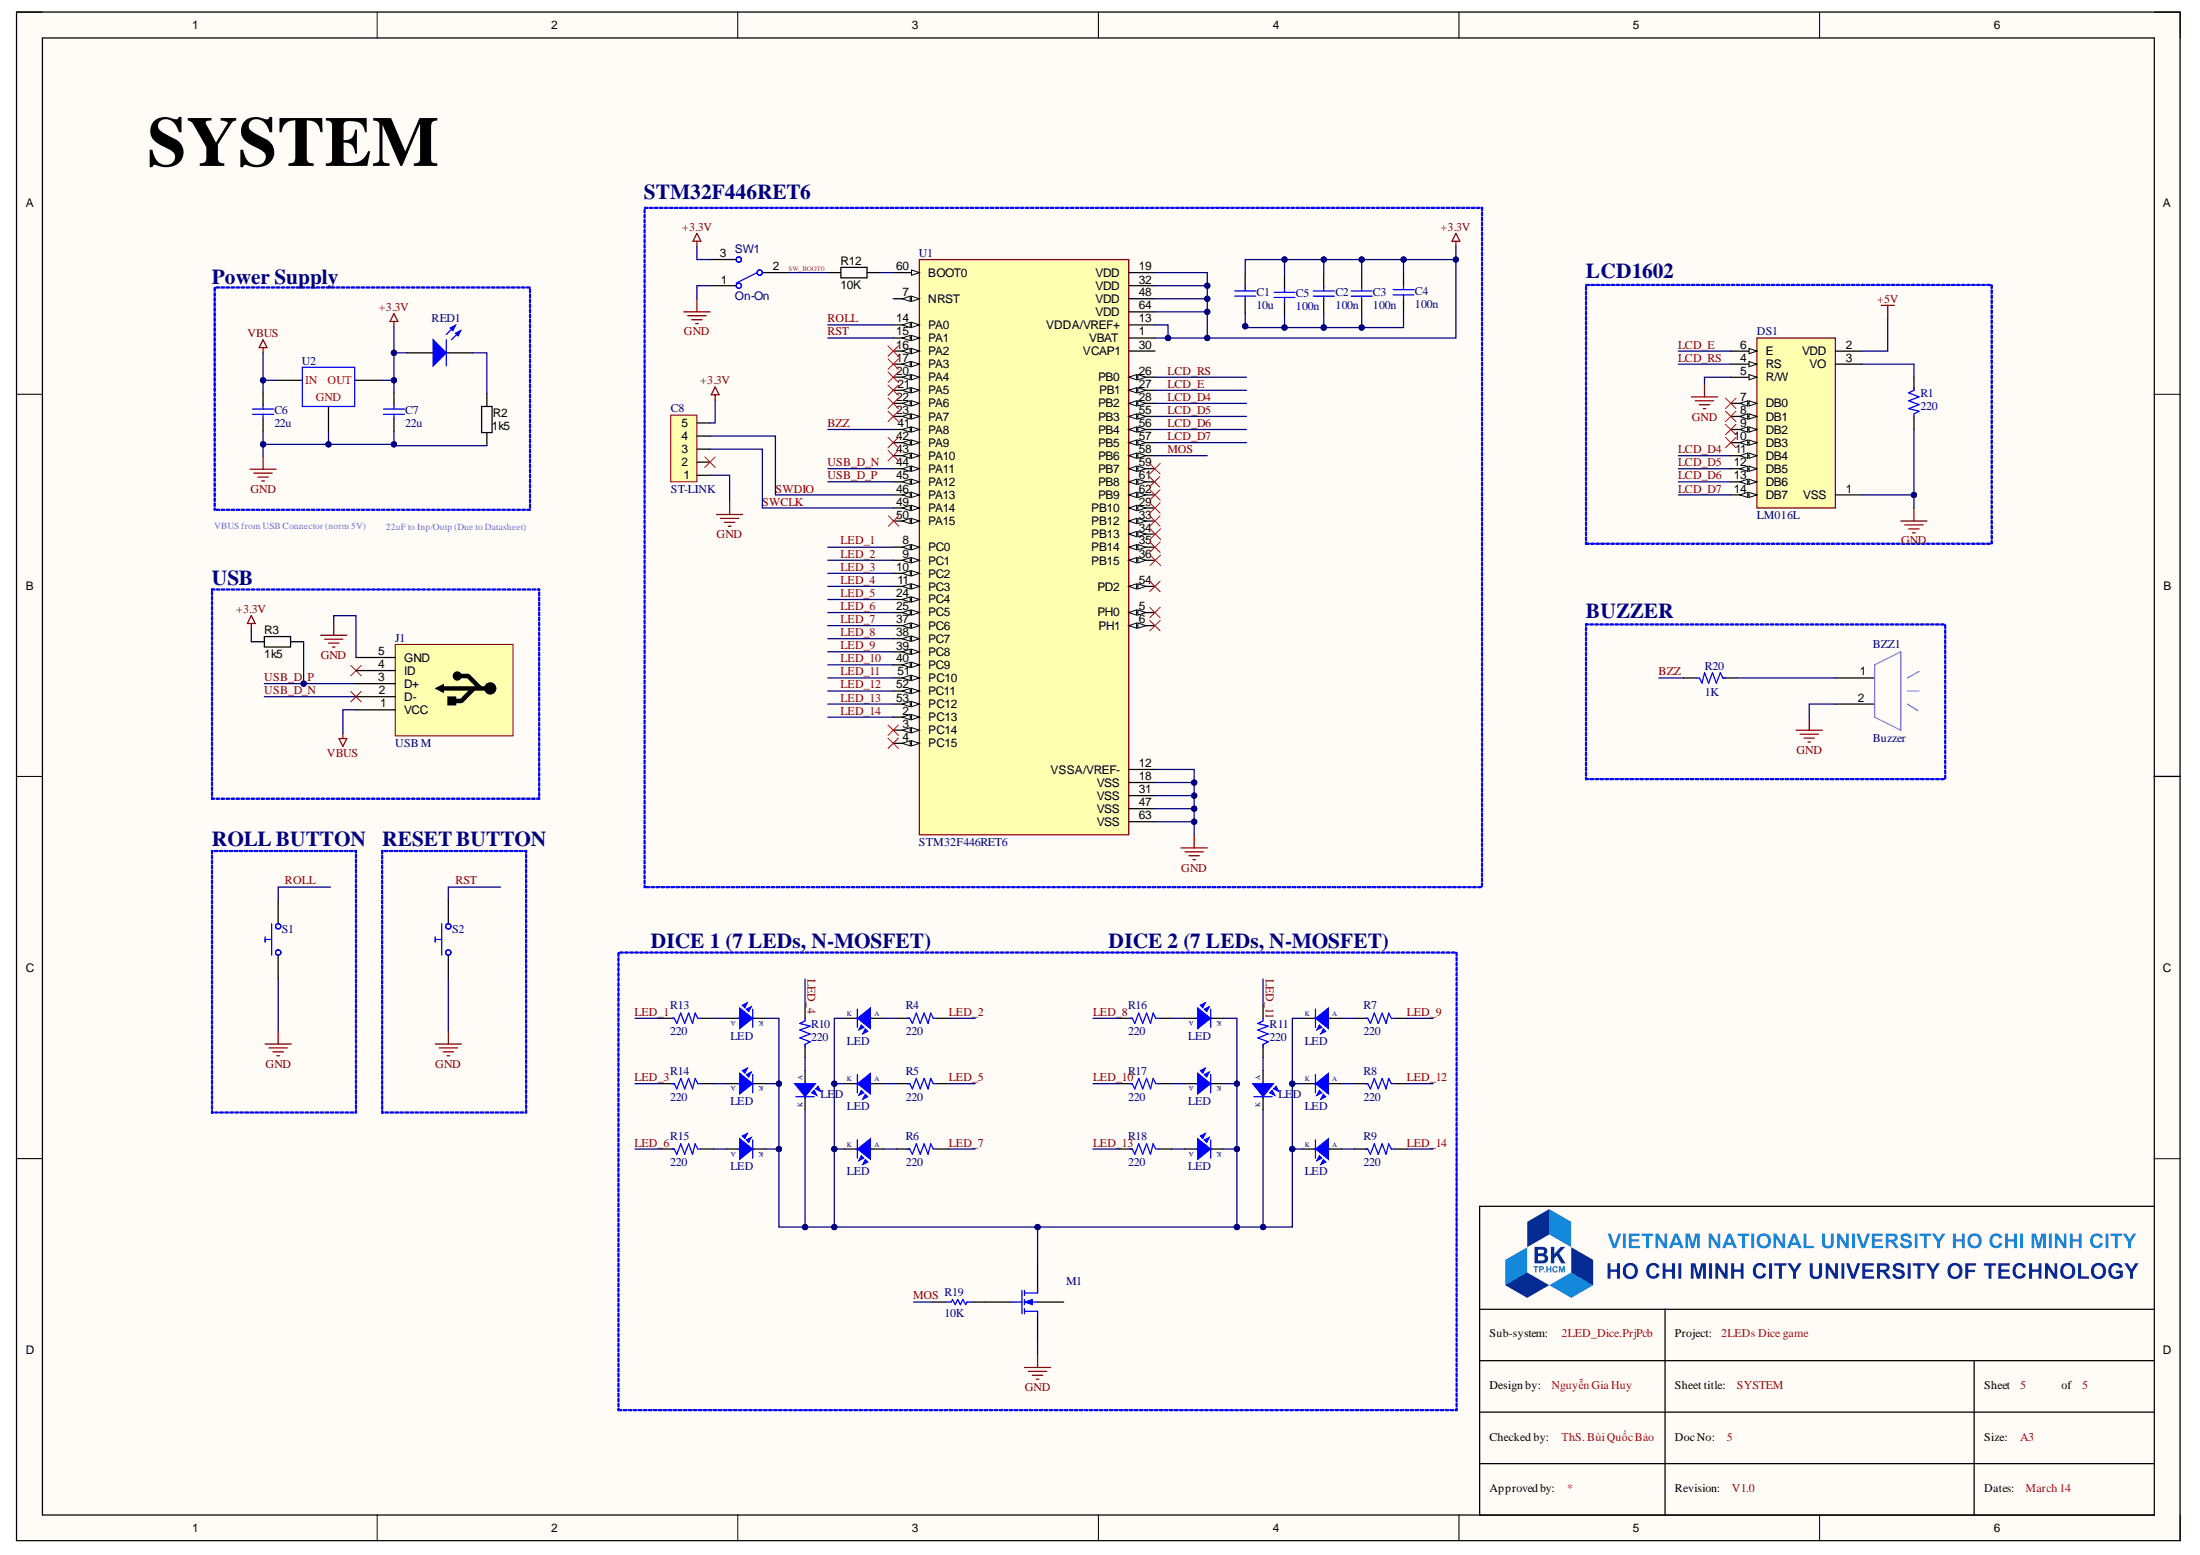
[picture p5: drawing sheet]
# Altium project 2LED_Dice.PrjPcb
2 sheets, 52 parts. Net scope: global (net labels, ports and power ports of the same name join across sheets).
Board file: PCB1.PcbDoc
Sheets:
  POWER TREE.SchDoc
  SYSTEM.SchDoc

## Sheet POWER TREE.SchDoc: POWER TREE
size 420 x 297 mm; Date: March 14; CheckedBy: ThS. Bùi Quốc Bảo; DrawnBy: Nguyễn Gia Huy; Revision: V1.0; SheetNumber: 4; SheetTotal: 5; MasterProject: 2LEDs Dice game; Sub-system: 2LED_Dice.PrjPcb

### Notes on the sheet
- POWER TREE

## Sheet SYSTEM.SchDoc: SYSTEM
size 420 x 297 mm; Date: March 14; CheckedBy: ThS. Bùi Quốc Bảo; DrawnBy: Nguyễn Gia Huy; Revision: V1.0; SheetNumber: 5; SheetTotal: 5; MasterProject: 2LEDs Dice game; Sub-system: 2LED_Dice.PrjPcb

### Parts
BZZ1  Buzzer  [buzzer 5V]
C1  value 10u  [tu 0402]  (hidden comment: Capacitor)
C2  value 100n  [tu 0402]  (hidden comment: Capacitor)
C3  value 100n  [tu 0402]  (hidden comment: Capacitor)
C4  value 100n  [tu 0402]  (hidden comment: Capacitor)
C5  value 100n  [tu 0402]  (hidden comment: Capacitor)
C6  value 22u  [CAPC2012X94N]  (hidden comment: Capacitor)
C7  value 22u  [CAPC2012X94N]  (hidden comment: Capacitor)
C8  ST-LINK  [HDR5]
DS1  LM016L  [MODULE_LCD-16X2]
J1  USB M  [USB-Micr-B-FCI-SMD]
LED1  LED  [LED-3]
LED2  LED  [LED-3]
LED3  LED  [LED-3]
LED4  LED  [LED-3]
LED5  LED  [LED-3]
LED6  LED  [LED-3]
LED7  LED  [LED-3]
LED8  LED  [LED-3]
LED9  LED  [LED-3]
LED10  LED  [LED-3]
LED11  LED  [LED-3]
LED12  LED  [LED-3]
LED13  LED  [LED-3]
LED14  LED  [LED-3]
M1  N-channel MOS1 MOSFET Shichman and Hodges Model  [TO254P1054X469X1930-3]  (value not drawn)
R1  220  [RES-SMD-0402]
R2  value 1k5  [RES-SMD-0402]  (hidden comment: Thick Film)
R3  value 1k5  [RES-SMD-0402]  (hidden comment: Thick Film)
R4  220  [RES-SMD-0402]
R5  220  [RES-SMD-0402]
R6  220  [RES-SMD-0402]
R7  220  [RES-SMD-0402]
R8  220  [RES-SMD-0402]
R9  220  [RES-SMD-0402]
R10  220  [RES-SMD-0402]
R11  220  [RES-SMD-0402]
R12  value 10K  [RES-SMD-0402]  (hidden comment: Thick Film)
R13  220  [RES-SMD-0402]
R14  220  [RES-SMD-0402]
R15  220  [RES-SMD-0402]
R16  220  [RES-SMD-0402]
R17  220  [RES-SMD-0402]
R18  220  [RES-SMD-0402]
R19  value 10K  [RES-SMD-0402]  (hidden comment: Resistor)
R20  1K  [RES-SMD-0402]
RED1  Light-Emitting Diode  [LED-RED-0805]  (value not drawn)
S1  Push Button Normally Opened  [SW4_SMD]  (value not drawn)
S2  Push Button Normally Opened  [SW4_SMD]  (value not drawn)
SW1  ON-ON  [SW4_SMD]
U1  STM32F446RET6  [QFP50P1200X1200X160-64N]
U2  Positive Fixed Voltage regulator  [AMS1117_3v3]  (value not drawn)

### Blocks framed on the sheet
STM32F446RET6: C1-C5 C8 R12 SW1 U1
Power Supply: C6 C7 R2 RED1 U2
LCD1602: DS1 R1
USB: J1 R3
BUZZER: BZZ1 R20
ROLL BUTTON: S1
RESET BUTTON: S2

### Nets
+3.3V: C1.1 C2.1 C3.1 C4.1 C5.1 C7.1 C8.5 R3.1 RED1.1(A) SW1.3 U1.1(VBAT) U1.13(VDDA/VREF+) U1.19(VDD) U1.32(VDD) U1.48(VDD) U1.64(VDD) U2.3(OUT)
+5V: DS1.2(VDD)
GND: BZZ1.2 C6.2 C7.2 C8.1 DS1.1(VSS) DS1.5(R/W) J1.5(GND) M1.3(S) R1.2 R2.1 S1.1 S2.1 SW1.1 U1.12(VSSA/VREF-) U1.18(VSS) U1.31(VSS) U1.47(VSS) U1.63(VSS) U2.2(GND)
VBUS: C6.1 J1.1(VCC) U2.1(IN)
BZZ: R20.2 U1.41(PA8)
LCD_D4: DS1.11(DB4) U1.28(PB2)
LCD_D5: DS1.12(DB5) U1.55(PB3)
LCD_D6: DS1.13(DB6) U1.56(PB4)
LCD_D7: DS1.14(DB7) U1.57(PB5)
LCD_E: DS1.6(E) U1.27(PB1)
LCD_RS: DS1.4(RS) U1.26(PB0)
LED_1: R13.1 U1.8(PC0)
LED_2: R4.2 U1.9(PC1)
LED_3: R14.1 U1.10(PC2)
LED_4: R10.2 U1.11(PC3)
LED_5: R5.2 U1.24(PC4)
LED_6: R15.1 U1.25(PC5)
LED_7: R6.2 U1.37(PC6)
LED_8: R16.1 U1.38(PC7)
LED_9: R7.2 U1.39(PC8)
LED_10: R17.1 U1.40(PC9)
LED_11: R11.2 U1.51(PC10)
LED_12: R8.2 U1.52(PC11)
LED_13: R18.1 U1.53(PC12)
LED_14: R9.2 U1.2(PC13)
MOS: R19.2 U1.58(PB6)
ROLL: S1.2 U1.14(PA0)
RST: S2.2 U1.15(PA1)
SW_BOOT0: R12.2 SW1.2
SWCLK: C8.3 U1.49(PA14)
SWDIO: C8.4 U1.46(PA13)
USB_D_N: J1.2(D-) U1.44(PA11)
USB_D_P: J1.3(D+) R3.2 U1.45(PA12)
NetBZZ1_1: BZZ1.1 R20.1
NetC1_2: C1.2 C2.2 C3.2 C4.2 C5.2
NetDS1_3: DS1.3(VO) R1.1
NetLED1_1: LED1.1(A) R4.1
NetLED1_2: LED1.2(K) LED2.2(K) LED3.2(K) LED4.2(K) LED5.2(K) LED6.2(K) LED7.2(K) LED8.2(K) LED9.2(K) LED10.2(K) LED11.2(K) LED12.2(K) LED13.2(K) LED14.2(K) M1.1(D)
NetLED2_1: LED2.1(A) R5.1
NetLED3_1: LED3.1(A) R6.1
NetLED4_1: LED4.1(A) R7.1
NetLED5_1: LED5.1(A) R8.1
NetLED6_1: LED6.1(A) R9.1
NetLED7_1: LED7.1(A) R10.1
NetLED8_1: LED8.1(A) R11.1
NetLED9_1: LED9.1(A) R13.2
NetLED10_1: LED10.1(A) R14.2
NetLED11_1: LED11.1(A) R15.2
NetLED12_1: LED12.1(A) R16.2
NetLED13_1: LED13.1(A) R17.2
NetLED14_1: LED14.1(A) R18.2
NetM1_2: M1.2(G) R19.1
NetR2_2: R2.2 RED1.2(K)
NetR12_1: R12.1 U1.60(BOOT0)

Not connected (* = marked no-connect by the designer): C8 2*; DS1 7(DB0)* 8(DB1)* 9(DB2)* 10(DB3)*; J1 4(ID)*; M1 4(B); U1 3(PC14)* 4(PC15)* 5(PH0)* 6(PH1)* 7(NRST) 16(PA2)* 17(PA3)* 20(PA4)* 21(PA5)* 22(PA6)* 23(PA7)* 29(PB10)* 30(VCAP1) 33(PB12)* 34(PB13)* 35(PB14)* 36(PB15)* 42(PA9)* 43(PA10)* 50(PA15)* 54(PD2)* 59(PB7)* 61(PB8)* 62(PB9)*

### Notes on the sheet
- SYSTEM
- VBUS from USB Connector (norm 5V)
- 22uF to Inp/Outp (Due to Datasheet)
- DICE 1 (7 LEDs, N-MOSFET)
- DICE 2 (7 LEDs, N-MOSFET)
